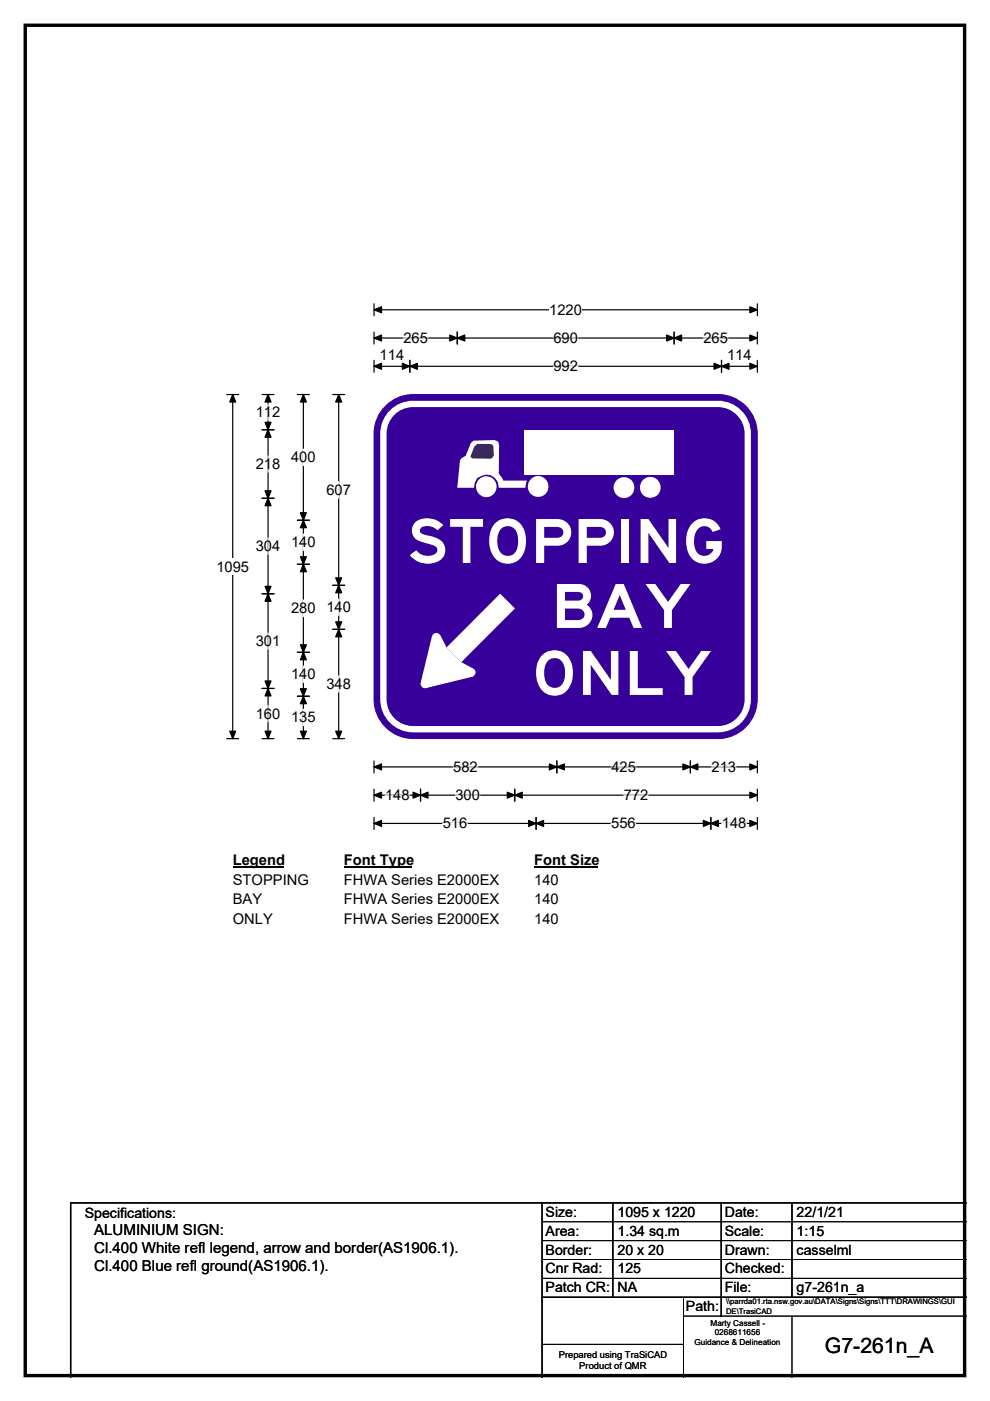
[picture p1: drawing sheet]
<svg xmlns="http://www.w3.org/2000/svg" width="210mm" height="297mm" viewBox="0 0 210 297" stroke-linecap="round" stroke-linejoin="round" font-family="sans-serif">
<path d="M5.4 5.4h199.2v286.3h-199.2z" fill="none" stroke="#000" stroke-width=".72"/>
<path d="M79.3 65.7h81.3M79.3 64.4v2.6M160.6 64.4v2.6" fill="none" stroke="#000" stroke-width=".25"/>
<path d="M79.3 65.7l1.6-.7v1.3zM159 65l1.6 .7-1.6 .6z" fill="#000" stroke="#000" stroke-width=".25"/>
<path d="M116.5 63.9h6.9v3.5h-6.9z" fill="#fff"/>
<g fill="none" stroke="#000" stroke-width=".25">
<path d="M79.3 71.7h81.3M79.3 70.4v2.5M79.3 76.4v2.5M79.3 77.7h81.3M86.9 76.4v2.5M97 70.4v2.5M143 70.4v2.5M153 76.4v2.5M160.6 70.4v2.5M160.6 76.4v2.5M48.1 83.7h2.5M49.4 83.7v72.9"/>
<path d="M48.1 156.6h2.5M79.3 161.3v2.6M79.3 167.3v2.6M79.3 173.3v2.6M79.3 162.6h81.3M79.3 168.6h81.3M79.3 174.6h81.3M89.2 167.3v2.6M109.2 167.3v2.6M113.7 173.3v2.6M118.1 161.3v2.6M146.4 161.3v2.6"/>
<path d="M150.8 173.3v2.6M160.6 161.3v2.6M160.6 173.3v2.6M160.6 167.3v2.6"/>
</g>
<g fill="#000" stroke="#000" stroke-width=".25">
<path d="M79.3 71.7l1.6-.7v1.3zM79.3 77.7l1.6-.7v1.3zM86.9 77.7l1.6-.7v1.3zM85.3 77l1.6 .7-1.6 .6zM97 71.7l1.6-.7v1.3zM95.4 71l1.6 .7-1.6 .6zM141.4 71l1.6 .7-1.6 .6zM143 71.7l1.6-.7v1.3zM151.4 77l1.6 .7-1.6 .6zM153 77.7l1.6-.7v1.3zM159 71l1.6 .7-1.6 .6zM159 77l1.6 .7-1.6 .6z"/>
<path d="M49.4 83.7l.6 1.5h-1.3zM48.7 155h1.3l-.6 1.6zM79.3 162.6l1.6-.6v1.2zM79.3 168.6l1.6-.6v1.2zM79.3 174.6l1.6-.7v1.3zM89.2 168.6l1.6-.6v1.2zM87.6 168l1.6 .6-1.6 .6zM107.6 168l1.6 .6-1.6 .6zM109.2 168.6l1.6-.6v1.2zM113.7 174.6l1.6-.7v1.3zM112.1 173.9l1.6 .7-1.6 .6zM118.1 162.6l1.6-.6v1.2z"/>
<path d="M116.5 162l1.6 .6-1.6 .6zM144.8 162l1.6 .6-1.6 .6zM146.4 162.6l1.6-.6v1.2zM149.2 173.9l1.6 .7-1.6 .6zM150.8 174.6l1.6-.7v1.3zM159 162l1.6 .6-1.6 .6zM159 168l1.6 .6-1.6 .6zM159 173.9l1.6 .7-1.6 .6z"/>
</g>
<g fill="none" stroke="#fff" stroke-width=".25">
<path d="M85.6 71.7h5.2M117.4 71.7h5.2M117.4 77.7h5.2M149.2 71.7h5.2M81.7 168.6h5.2M93.9 174.6h5.2M96.1 162.6h5.2M96.6 168.6h5.2M129.6 174.6h5.2M129.7 162.6h5.2M132.3 168.6h5.2M150.9 162.6h5.2"/>
<path d="M153.1 174.6h5.2"/>
</g>
<path d="M45.9 118.4h6.9v3.5h-6.9z" fill="#fff"/>
<g fill="none" stroke="#000" stroke-width=".25">
<path d="M55.6 91.1h2.5M55.6 83.7h2.5M56.9 83.7v72.9M63.1 83.7h2.5M64.3 83.7v72.9M70.6 83.7h2.5M71.8 83.7v72.9M55.6 105.6h2.5M63.1 110.3h2.5M63.1 119.6h2.5M55.6 125.9h2.5M63.1 138.3h2.5"/>
<path d="M70.6 124.1h2.5M70.6 133.4h2.5M55.6 146h2.5M55.6 156.6h2.5M63.1 156.6h2.5M63.1 147.6h2.5M70.6 156.6h2.5"/>
</g>
<g fill="#000" stroke="#000" stroke-width=".25">
<path d="M56.9 91.1l.6 1.6h-1.3zM56.9 83.7l.6 1.5h-1.3zM56.2 89.5h1.3l-.6 1.6zM64.3 83.7l.7 1.5h-1.3zM71.8 83.7l.7 1.5h-1.3zM56.2 104.1h1.3l-.6 1.5zM56.9 105.6l.6 1.6h-1.3zM64.3 110.3l.7 1.6h-1.3zM63.7 118h1.3l-.7 1.6zM63.7 108.7h1.3l-.7 1.6zM64.3 119.6l.7 1.6h-1.3zM56.2 124.3h1.3l-.6 1.6z"/>
<path d="M56.9 125.9l.6 1.6h-1.3zM63.7 136.7h1.3l-.7 1.6zM64.3 138.3l.7 1.6h-1.3zM71.8 124.1l.7 1.6h-1.3zM71.2 131.8h1.3l-.7 1.6zM71.2 122.5h1.3l-.7 1.6zM71.8 133.4l.7 1.6h-1.3zM56.2 144.4h1.3l-.6 1.6zM56.9 146l.6 1.6h-1.3zM56.2 155h1.3l-.6 1.6zM63.7 146h1.3l-.7 1.6zM64.3 147.6l.7 1.6h-1.3z"/>
<path d="M63.7 155h1.3l-.7 1.6zM71.2 155h1.3l-.7 1.6z"/>
</g>
<g fill="none" stroke="#fff" stroke-width=".25">
<path d="M56.9 85.6v3.5M56.9 96.6v3.5M64.3 95.2v3.5M56.9 114v3.5M64.3 113.2v3.5M71.8 102.1v3.5M56.9 134.2v3.5M64.3 127.2v3.5M71.8 127v3.5M56.9 149.5v3.5M64.3 141.2v3.5M64.3 150.4v3.5"/>
<path d="M71.8 143.3v3.5"/>
</g>
<path d="M49.4 180.6h10.7v3.5h-10.7z" fill="#fff"/>
<path d="M49.4 183.9h10.7" fill="none" stroke="#000" stroke-width=".32"/>
<path d="M72.9 180.6h14.4v3.5h-14.4z" fill="#fff"/>
<path d="M72.9 183.9h14.4" fill="none" stroke="#000" stroke-width=".32"/>
<path d="M113.3 180.6h13.5v3.5h-13.5z" fill="#fff"/>
<path d="M113.3 183.9h13.5" fill="none" stroke="#000" stroke-width=".32"/>
<g fill="#fff">
<path d="M49.4 184.8h16v3.5h-16z"/>
<path d="M72.9 184.8h32.9v3.5h-32.9z"/>
<path d="M113.3 184.8h5.2v3.5h-5.2z"/>
<path d="M49.4 189h6.1v3.4h-6.1z"/>
<path d="M72.9 189h32.9v3.4h-32.9z"/>
<path d="M113.3 189h5.2v3.4h-5.2z"/>
<path d="M49.4 193.1h8.4v3.5h-8.4z"/>
<path d="M72.9 193.1h32.9v3.5h-32.9z"/>
<path d="M113.3 193.1h5.2v3.5h-5.2z"/>
</g>
<path d="M81.8 86.1a8.3 8.3 0 0 1 5.9-2.4h64.6a8.3 8.3 0 0 1 8.3 8.3v56.3a8.4 8.4 0 0 1-8.3 8.3h-64.6a8.3 8.3 0 0 1-8.4-8.3v-56.3a8.3 8.3 0 0 1 2.5-5.9z" fill-rule="evenodd" fill="#37009b" stroke="#37009b" stroke-width=".21"/>
<path d="M83.2 87.5a6.3 6.3 0 0 1 4.4-1.9h64.7a6.3 6.3 0 0 1 6.3 6.3v56.4a6.3 6.3 0 0 1-6.3 6.3h-64.7a6.3 6.3 0 0 1-6.3-6.3v-56.4a6.3 6.3 0 0 1 1.9-4.4z" fill="none" stroke="#fff" stroke-width="1.3"/>
<g fill="#fff">
<path d="M94.7 137.3l11.4-11.4 3.1 3.1-11.4 11.4z"/>
<path d="M91.6 134.9l1.8-.2 1.3 2.6 3.1 3.1 2.6 1.3-.2 1.8-9.8 2.4-1.2-1.2z" fill-rule="evenodd"/>
<path d="M99.9 93.9l.6-.5 4.4-.1 .8 .3 .2 .8-.1 6 .7 .9 .2 .6h5.1l-.2 .3-.2 1.2h-5.6a2.58 2.58 0 0 0-3.6-2.5l-1 .5-.5 .9-.2 1.1h-3.5l.6-5.7 .1-.4 1.1-.7z" fill-rule="evenodd"/>
<circle cx="92.5" cy="135.1" r=".93"/>
<circle cx="90.2" cy="145" r=".93"/>
<circle cx="99.9" cy="142.6" r=".93"/>
</g>
<path d="M100.6 94.7l.6-.6h2.8l.5 .2 .3 2.3-.4 .5-.4 .2-3.8-.1-.4-.4z" fill-rule="evenodd" fill="#3d2377"/>
<g fill="#fff">
<circle cx="103.2" cy="103.2" r="2.2"/>
<circle cx="114.1" cy="103.2" r="2.19"/>
<circle cx="132.4" cy="103.4" r="2.21"/>
<circle cx="137.9" cy="103.3" r="2.2"/>
</g>
<path d="M111.3 91.1h31.7v9.5h-31.7z" fill="#fff"/>
<path d="M115 255v37M130 255v20M153 255v24M168 255v20M205 255h-190v37M115 275h90" fill="none" stroke="#000" stroke-width=".3"/>
<path d="M115 259h90M115 263h90M115 267h90M115 271h90M145 279h60M145 275v17M168 279v13M115 285h30" fill="none" stroke="#000" stroke-width=".21"/>
<g font-size="12.9" fill="#fff">
<text x="86.3" y="119.4">STOPPING</text>
<text x="116.9" y="133.1">BAY</text>
<text x="112.8" y="147.3">ONLY</text>
</g>
<text font-size="4.5" x="175" y="286.9">G7-261n_A</text>
<g font-size="3.2">
<text x="20" y="261.9">ALUMINIUM SIGN:</text>
<text x="20" y="265.7">Cl.400 White refl legend, arrow and border(AS1906.1).</text>
<text x="20" y="269.6">Cl.400 Blue refl ground(AS1906.1).</text>
</g>
<g font-size="3.1">
<text x="116.5" y="66.7">1220</text>
<text x="80.5" y="76.3">114</text>
<text x="85.6" y="72.7">265</text>
<text x="117.4" y="72.7">690</text>
<text x="149.2" y="72.7">265</text>
<text x="154.2" y="76.3">114</text>
<text x="117.4" y="78.7">992</text>
<text x="54.3" y="88.4">112</text>
<text x="54.3" y="99.4">218</text>
<text x="61.7" y="98">400</text>
<text x="69.2" y="104.9">607</text>
<text x="54.3" y="116.8">304</text>
<text x="61.7" y="116">140</text>
<text x="45.9" y="121.2">1095</text>
<text x="61.7" y="130">280</text>
<text x="69.2" y="129.8">140</text>
<text x="54.3" y="137">301</text>
<text x="61.7" y="144">140</text>
<text x="69.2" y="146.1">348</text>
<text x="54.3" y="152.3">160</text>
<text x="61.7" y="153.2">135</text>
<text x="96.1" y="163.7">582</text>
<text x="129.7" y="163.7">425</text>
<text x="150.9" y="163.7">213</text>
<text x="81.7" y="169.7">148</text>
<text x="96.6" y="169.7">300</text>
<text x="132.3" y="169.7">772</text>
<text x="93.9" y="175.6">516</text>
<text x="129.6" y="175.6">556</text>
<text x="153.1" y="175.6">148</text>
<text x="49.4" y="183.4">Legend</text>
<text x="72.9" y="183.4">Font Type</text>
<text x="113.3" y="183.4">Font Size</text>
<text x="49.4" y="187.6">STOPPING</text>
<text x="49.4" y="191.7">BAY</text>
<text x="72.9" y="187.6">FHWA Series E2000EX</text>
<text x="72.9" y="191.7">FHWA Series E2000EX</text>
<text x="113.3" y="187.6">140</text>
<text x="113.3" y="191.7">140</text>
<text x="49.4" y="195.9">ONLY</text>
<text x="72.9" y="195.9">FHWA Series E2000EX</text>
<text x="113.3" y="195.9">140</text>
</g>
<g font-size="3">
<text x="115.7" y="258">Size:</text>
<text x="131" y="258">1095 x 1220</text>
<text x="153.7" y="258">Date:</text>
<text x="169" y="258">22/1/21</text>
<text x="18" y="258.2">Specifications:</text>
<text x="115.7" y="262">Area:</text>
<text x="131" y="262">1.34 sq.m</text>
<text x="153.7" y="262">Scale:</text>
<text x="169" y="262">1:15</text>
<text x="115.7" y="266">Border:</text>
<text x="115.7" y="270">Cnr Rad:</text>
<text x="131" y="266">20 x 20</text>
<text x="131" y="270">125</text>
<text x="153.7" y="266">Drawn:</text>
<text x="153.7" y="270">Checked:</text>
<text x="169" y="266">casselml</text>
<text x="115.7" y="274">Patch CR:</text>
<text x="131" y="274">NA</text>
<text x="153.7" y="274">File:</text>
<text x="169" y="274">g7-261n_a</text>
<text x="145.5" y="278">Path:</text>
</g>
<g font-size="2">
<text x="118.5" y="287.8">Prepared using TraSiCAD</text>
<text x="122.9" y="290.2">Product of QMR</text>
</g>
<g font-size="1.7">
<text x="150.7" y="281.1">Marty Cassell -</text>
<text x="147.3" y="285.2">Guidance &amp; Delineation</text>
<text x="151.6" y="283.1">0268611656</text>
</g>
<g font-size="1.6">
<text x="154" y="276.6">\\parrda01.rta.nsw.gov.au\DATA\Signs\Signs\TTT\DRAWINGS\GUI</text>
<text x="154" y="278.5">DE\TrasiCAD</text>
</g>
</svg>
